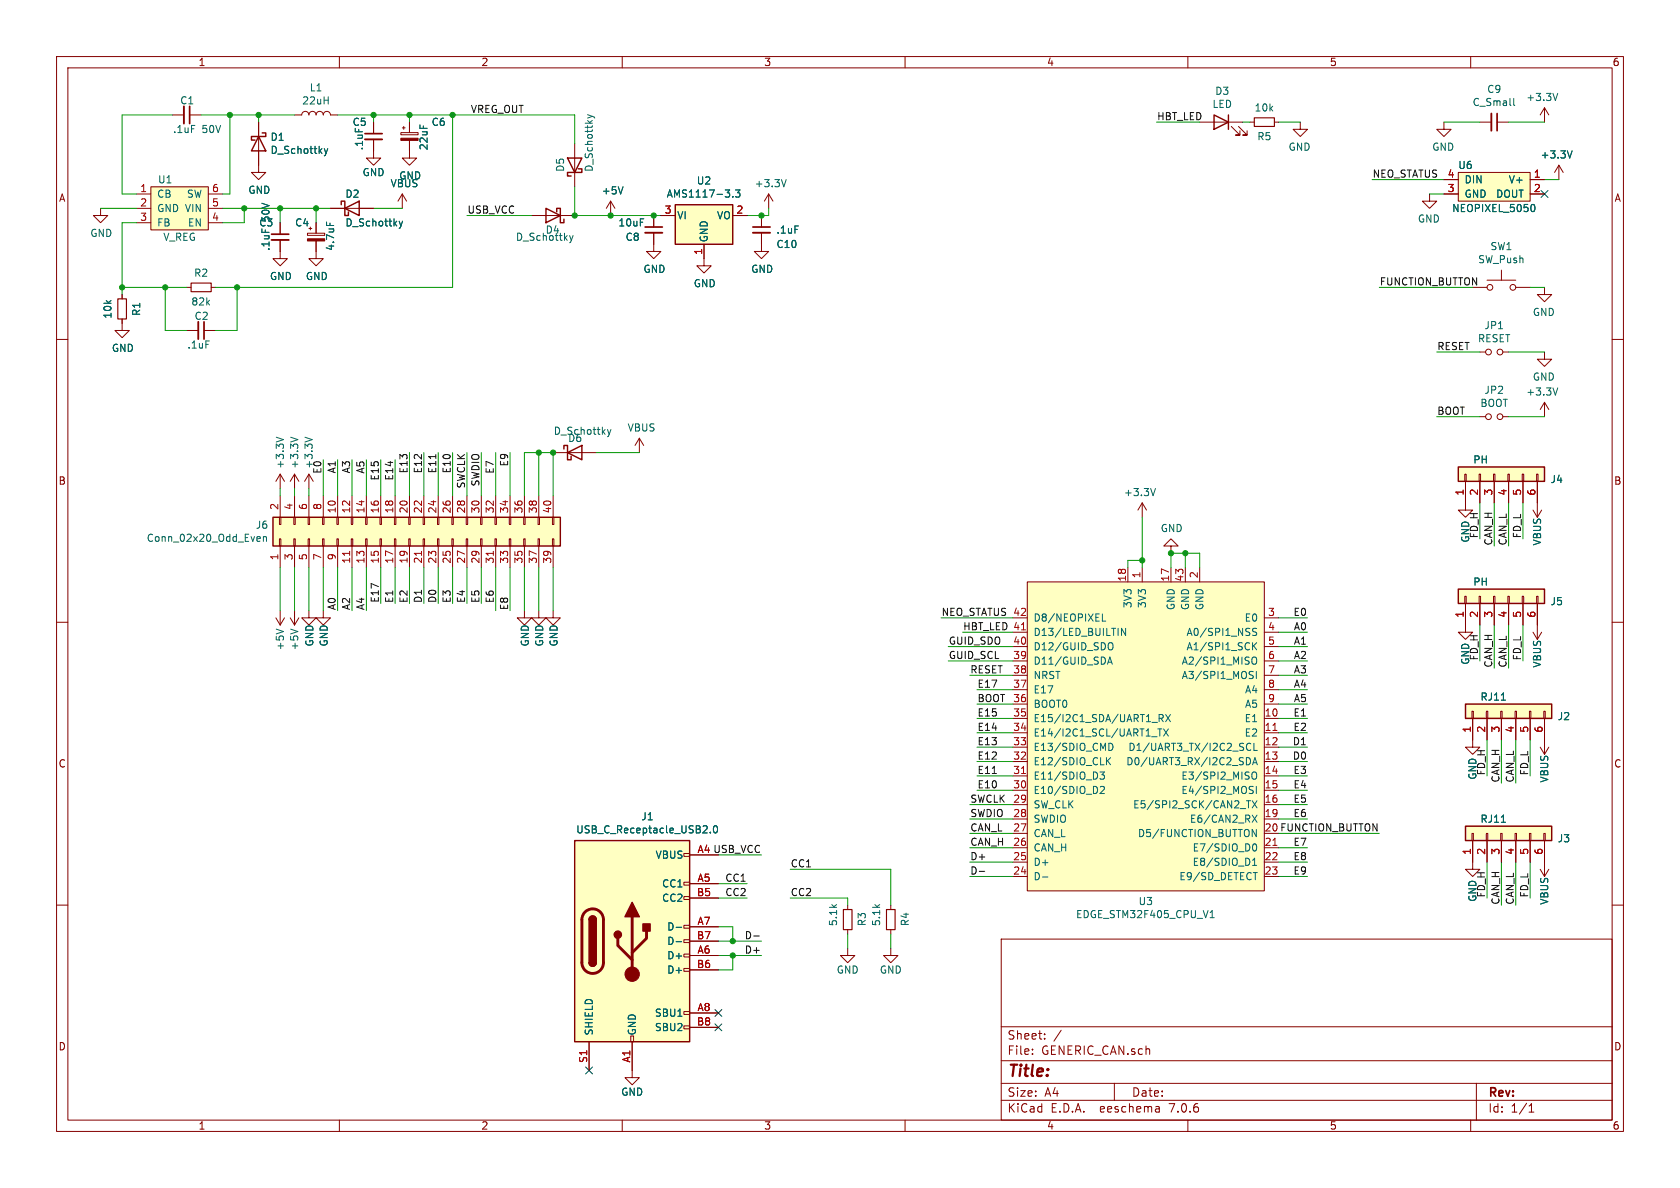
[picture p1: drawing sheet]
EESchema Schematic File Version 4
EELAYER 30 0
EELAYER END
$Descr A4 11693 8268
encoding utf-8
Sheet 1 1
Title ""
Date ""
Rev ""
Comp ""
Comment1 ""
Comment2 ""
Comment3 ""
Comment4 ""
$EndDescr
Wire Wire Line
	3150 2000 3150 800 
Wire Wire Line
	1600 1350 1600 800 
Wire Wire Line
	850  1350 850  800 
Wire Wire Line
	1550 1350 1600 1350
Wire Wire Line
	1650 2000 3150 2000
Wire Wire Line
	1650 2300 1650 2000
Wire Wire Line
	1500 2300 1650 2300
Connection ~ 1650 2000
Wire Wire Line
	1500 2000 1650 2000
Wire Wire Line
	2850 800  3150 800 
$Comp
L power:+3.3V #PWR0101
U 1 1
P 5350 1450
F 0 "#PWR0101" H 5350 1300 50  0001 C CNN
F 1 "+3.3V" H 5365 1623 50  0000 C CNN
F 2 "" H 5350 1450 50  0001 C CNN
F 3 "" H 5350 1450 50  0001 C CNN
	1    5350 1450
	1    0    0    -1  
$EndComp
Wire Wire Line
	2850 800  2850 850 
Connection ~ 2850 800 
Wire Wire Line
	2600 800  2850 800 
Wire Wire Line
	2600 800  2600 850 
Connection ~ 2600 800 
Wire Wire Line
	2350 800  2600 800 
Wire Wire Line
	1600 800  1800 800 
Wire Wire Line
	1800 800  2050 800 
Connection ~ 1800 800 
Wire Wire Line
	1800 850  1800 800 
Connection ~ 1600 800 
Wire Wire Line
	1400 800  1600 800 
Wire Wire Line
	850  800  1200 800 
Wire Wire Line
	950  1350 850  1350
Wire Wire Line
	700  1450 950  1450
$Comp
L power:GND #PWR0102
U 1 1
P 700 1450
F 0 "#PWR0102" H 700 1200 50  0001 C CNN
F 1 "GND" H 705 1277 50  0000 C CNN
F 2 "" H 700 1450 50  0001 C CNN
F 3 "" H 700 1450 50  0001 C CNN
	1    700  1450
	1    0    0    -1  
$EndComp
$Comp
L power:GND #PWR0103
U 1 1
P 1800 1150
F 0 "#PWR0103" H 1800 900 50  0001 C CNN
F 1 "GND" H 1805 977 50  0000 C CNN
F 2 "" H 1800 1150 50  0001 C CNN
F 3 "" H 1800 1150 50  0001 C CNN
	1    1800 1150
	1    0    0    -1  
$EndComp
$Comp
L power:GND #PWR0104
U 1 1
P 2850 1050
F 0 "#PWR0104" H 2850 800 50  0001 C CNN
F 1 "GND" H 2855 877 50  0000 C CNN
F 2 "" H 2850 1050 50  0001 C CNN
F 3 "" H 2850 1050 50  0001 C CNN
	1    2850 1050
	1    0    0    -1  
$EndComp
$Comp
L power:GND #PWR0105
U 1 1
P 2600 1050
F 0 "#PWR0105" H 2600 800 50  0001 C CNN
F 1 "GND" H 2600 900 50  0000 C CNN
F 2 "" H 2600 1050 50  0001 C CNN
F 3 "" H 2600 1050 50  0001 C CNN
	1    2600 1050
	1    0    0    -1  
$EndComp
Wire Wire Line
	1150 2000 850  2000
Wire Wire Line
	1150 2300 1150 2000
Wire Wire Line
	1300 2300 1150 2300
$Comp
L power:GND #PWR0106
U 1 1
P 850 2250
F 0 "#PWR0106" H 850 2000 50  0001 C CNN
F 1 "GND" H 855 2077 50  0000 C CNN
F 2 "" H 850 2250 50  0001 C CNN
F 3 "" H 850 2250 50  0001 C CNN
	1    850  2250
	1    0    0    -1  
$EndComp
Wire Wire Line
	850  2000 850  2050
Wire Wire Line
	850  1550 950  1550
Connection ~ 850  2000
Wire Wire Line
	850  2000 850  1550
Connection ~ 1150 2000
Wire Wire Line
	1300 2000 1150 2000
$Comp
L power:GND #PWR0107
U 1 1
P 2200 1750
F 0 "#PWR0107" H 2200 1500 50  0001 C CNN
F 1 "GND" H 2205 1577 50  0000 C CNN
F 2 "" H 2200 1750 50  0001 C CNN
F 3 "" H 2200 1750 50  0001 C CNN
	1    2200 1750
	1    0    0    -1  
$EndComp
$Comp
L power:GND #PWR0108
U 1 1
P 1950 1750
F 0 "#PWR0108" H 1950 1500 50  0001 C CNN
F 1 "GND" H 1955 1577 50  0000 C CNN
F 2 "" H 1950 1750 50  0001 C CNN
F 3 "" H 1950 1750 50  0001 C CNN
	1    1950 1750
	1    0    0    -1  
$EndComp
$Comp
L Device:C_Small C5
U 1 1
P 2600 950
F 0 "C5" H 2450 1050 50  0000 L CNN
F 1 ".1uF" V 2500 850 50  0000 L CNN
F 2 "Capacitor_SMD:C_0603_1608Metric" H 2600 950 50  0001 C CNN
F 3 "~" H 2600 950 50  0001 C CNN
	1    2600 950 
	1    0    0    -1  
$EndComp
Wire Wire Line
	1950 1450 1950 1550
Connection ~ 1950 1450
Wire Wire Line
	2200 1450 1950 1450
Wire Wire Line
	2200 1450 2200 1550
$Comp
L Evezor_Library:REGULATOR_VOLTAGE_HT7463A U1
U 1 1
P 1250 1450
F 0 "U1" H 1150 1650 50  0000 C CNN
F 1 "V_REG" H 1250 1250 50  0000 C CNN
F 2 "Package_TO_SOT_SMD:SOT-23-6" H 1200 1450 50  0001 C CNN
F 3 "" H 1200 1450 50  0001 C CNN
	1    1250 1450
	1    0    0    -1  
$EndComp
$Comp
L Device:CP_Small C6
U 1 1
P 2850 950
F 0 "C6" H 3000 1050 50  0000 L CNN
F 1 "22uF" V 2950 850 50  0000 L CNN
F 2 "Capacitor_SMD:C_0805_2012Metric" H 2850 950 50  0001 C CNN
F 3 "~" H 2850 950 50  0001 C CNN
	1    2850 950 
	1    0    0    -1  
$EndComp
$Comp
L Device:R_Small R1
U 1 1
P 850 2150
F 0 "R1" V 750 2150 50  0000 C CNN
F 1 "10k" V 950 2150 50  0000 C CNN
F 2 "Resistor_SMD:R_0603_1608Metric" H 850 2150 50  0001 C CNN
F 3 "~" H 850 2150 50  0001 C CNN
	1    850  2150
	-1   0    0    1   
$EndComp
$Comp
L Device:C_Small C2
U 1 1
P 1400 2300
F 0 "C2" V 1300 2250 50  0000 L CNN
F 1 ".1uF" V 1500 2200 50  0000 L CNN
F 2 "Capacitor_SMD:C_0603_1608Metric" H 1400 2300 50  0001 C CNN
F 3 "~" H 1400 2300 50  0001 C CNN
	1    1400 2300
	0    1    1    0   
$EndComp
$Comp
L Device:R_Small R2
U 1 1
P 1400 2000
F 0 "R2" V 1300 2000 50  0000 C CNN
F 1 "82k" V 1500 2000 50  0000 C CNN
F 2 "Resistor_SMD:R_0603_1608Metric" H 1400 2000 50  0001 C CNN
F 3 "~" H 1400 2000 50  0001 C CNN
	1    1400 2000
	0    1    1    0   
$EndComp
$Comp
L Device:C_Small C1
U 1 1
P 1300 800
F 0 "C1" V 1200 750 50  0000 L CNN
F 1 ".1uF 50V" V 1400 700 50  0000 L CNN
F 2 "Capacitor_SMD:C_0603_1608Metric" H 1300 800 50  0001 C CNN
F 3 "~" H 1300 800 50  0001 C CNN
	1    1300 800 
	0    1    1    0   
$EndComp
$Comp
L Device:CP_Small C4
U 1 1
P 2200 1650
F 0 "C4" H 2050 1750 50  0000 L CNN
F 1 "4.7uF" V 2300 1550 50  0000 L CNN
F 2 "Capacitor_SMD:C_0805_2012Metric" H 2200 1650 50  0001 C CNN
F 3 "~" H 2200 1650 50  0001 C CNN
	1    2200 1650
	1    0    0    -1  
$EndComp
$Comp
L Device:C_Small C3
U 1 1
P 1950 1650
F 0 "C3" H 1800 1750 50  0000 L CNN
F 1 ".1uF 50V" V 1850 1550 50  0000 L CNN
F 2 "Capacitor_SMD:C_0603_1608Metric" H 1950 1650 50  0001 C CNN
F 3 "~" H 1950 1650 50  0001 C CNN
	1    1950 1650
	1    0    0    -1  
$EndComp
$Comp
L Device:L L1
U 1 1
P 2200 800
F 0 "L1" V 2390 800 50  0000 C CNN
F 1 "22uH" V 2299 800 50  0000 C CNN
F 2 "EvezorLIB:INDUCTOR_7.5X6.6_GCDA0630-220MC" H 2200 800 50  0001 C CNN
F 3 "~" H 2200 800 50  0001 C CNN
	1    2200 800 
	0    -1   -1   0   
$EndComp
$Comp
L Device:D_Schottky D1
U 1 1
P 1800 1000
F 0 "D1" V 1754 1079 50  0000 L CNN
F 1 "D_Schottky" V 1845 1079 50  0000 L CNN
F 2 "Diode_SMD:D_SMA" H 1800 1000 50  0001 C CNN
F 3 "~" H 1800 1000 50  0001 C CNN
	1    1800 1000
	0    1    1    0   
$EndComp
Wire Wire Line
	2200 1450 2300 1450
Connection ~ 2200 1450
$Comp
L Regulator_Linear:AMS1117-3.3 U2
U 1 1
P 4900 1500
F 0 "U2" H 4900 1742 50  0000 C CNN
F 1 "AMS1117-3.3" H 4900 1651 50  0000 C CNN
F 2 "Package_TO_SOT_SMD:SOT-223-3_TabPin2" H 4900 1700 50  0001 C CNN
F 3 "http://www.advanced-monolithic.com/pdf/ds1117.pdf" H 5000 1250 50  0001 C CNN
	1    4900 1500
	1    0    0    -1  
$EndComp
Wire Wire Line
	5200 1500 5300 1500
Wire Wire Line
	5350 1500 5350 1450
$Comp
L power:GND #PWR0110
U 1 1
P 4900 1800
F 0 "#PWR0110" H 4900 1550 50  0001 C CNN
F 1 "GND" H 4905 1627 50  0000 C CNN
F 2 "" H 4900 1800 50  0001 C CNN
F 3 "" H 4900 1800 50  0001 C CNN
	1    4900 1800
	1    0    0    -1  
$EndComp
Wire Wire Line
	1550 1450 1700 1450
Wire Wire Line
	8150 3850 8150 3950
Wire Wire Line
	8250 3950 8250 3850
Connection ~ 8250 3850
Wire Wire Line
	8250 3850 8150 3850
Wire Wire Line
	8350 3950 8350 3850
Wire Wire Line
	8350 3850 8250 3850
$Comp
L power:GND #PWR0113
U 1 1
P 8150 3850
F 0 "#PWR0113" H 8150 3600 50  0001 C CNN
F 1 "GND" H 8155 3677 50  0000 C CNN
F 2 "" H 8150 3850 50  0001 C CNN
F 3 "" H 8150 3850 50  0001 C CNN
	1    8150 3850
	1    0    0    1   
$EndComp
Connection ~ 8150 3850
Wire Wire Line
	7950 3600 7950 3900
Wire Wire Line
	7850 3950 7850 3900
Wire Wire Line
	7850 3900 7950 3900
Connection ~ 7950 3900
Wire Wire Line
	7950 3900 7950 3950
$Comp
L power:+3.3V #PWR0114
U 1 1
P 7950 3600
F 0 "#PWR0114" H 7950 3450 50  0001 C CNN
F 1 "+3.3V" H 7965 3773 50  0000 C CNN
F 2 "" H 7950 3600 50  0001 C CNN
F 3 "" H 7950 3600 50  0001 C CNN
	1    7950 3600
	-1   0    0    -1  
$EndComp
Text Label 6750 5900 0    50   ~ 0
CAN_H
Text Label 6750 5800 0    50   ~ 0
CAN_L
Wire Wire Line
	7050 5900 6750 5900
Wire Wire Line
	7050 5800 6750 5800
$Comp
L Connector_Generic:Conn_01x06 J2
U 1 1
P 10450 4950
F 0 "J2" V 10414 4562 50  0000 R CNN
F 1 "RJ11" V 10550 5100 50  0000 R CNN
F 2 "EvezorLIB:RJ11_C189747_Horizontal" H 10450 4950 50  0001 C CNN
F 3 "~" H 10450 4950 50  0001 C CNN
	1    10450 4950
	0    -1   -1   0   
$EndComp
Text Label 10450 5450 1    50   ~ 0
CAN_H
Text Label 10550 5450 1    50   ~ 0
CAN_L
Wire Wire Line
	10450 5150 10450 5450
Wire Wire Line
	10550 5150 10550 5450
$Comp
L power:GND #PWR0117
U 1 1
P 10250 5150
F 0 "#PWR0117" H 10250 4900 50  0001 C CNN
F 1 "GND" V 10250 4950 50  0000 C CNN
F 2 "" H 10250 5150 50  0001 C CNN
F 3 "" H 10250 5150 50  0001 C CNN
	1    10250 5150
	1    0    0    -1  
$EndComp
$Comp
L Connector_Generic:Conn_01x06 J3
U 1 1
P 10450 5800
F 0 "J3" V 10414 5412 50  0000 R CNN
F 1 "RJ11" V 10550 5950 50  0000 R CNN
F 2 "EvezorLIB:RJ11_C189747_Horizontal" H 10450 5800 50  0001 C CNN
F 3 "~" H 10450 5800 50  0001 C CNN
	1    10450 5800
	0    -1   -1   0   
$EndComp
Text Label 10450 6300 1    50   ~ 0
CAN_H
Text Label 10550 6300 1    50   ~ 0
CAN_L
Wire Wire Line
	10450 6000 10450 6300
Wire Wire Line
	10550 6000 10550 6300
$Comp
L power:GND #PWR0119
U 1 1
P 10250 6000
F 0 "#PWR0119" H 10250 5750 50  0001 C CNN
F 1 "GND" V 10250 5800 50  0000 C CNN
F 2 "" H 10250 6000 50  0001 C CNN
F 3 "" H 10250 6000 50  0001 C CNN
	1    10250 6000
	1    0    0    -1  
$EndComp
$Comp
L Connector_Generic:Conn_01x06 J4
U 1 1
P 10400 3300
F 0 "J4" V 10364 2912 50  0000 R CNN
F 1 "PH" V 10500 3450 50  0000 R CNN
F 2 "Connector_JST:JST_PH_B6B-PH-K_1x06_P2.00mm_Vertical" H 10400 3300 50  0001 C CNN
F 3 "~" H 10400 3300 50  0001 C CNN
	1    10400 3300
	0    -1   -1   0   
$EndComp
Text Label 10400 3800 1    50   ~ 0
CAN_H
Text Label 10500 3800 1    50   ~ 0
CAN_L
Wire Wire Line
	10400 3500 10400 3800
Wire Wire Line
	10500 3500 10500 3800
$Comp
L power:GND #PWR0121
U 1 1
P 10200 3500
F 0 "#PWR0121" H 10200 3250 50  0001 C CNN
F 1 "GND" V 10200 3300 50  0000 C CNN
F 2 "" H 10200 3500 50  0001 C CNN
F 3 "" H 10200 3500 50  0001 C CNN
	1    10200 3500
	1    0    0    -1  
$EndComp
$Comp
L Connector_Generic:Conn_01x06 J5
U 1 1
P 10400 4150
F 0 "J5" V 10364 3762 50  0000 R CNN
F 1 "PH" V 10500 4300 50  0000 R CNN
F 2 "Connector_JST:JST_PH_B6B-PH-K_1x06_P2.00mm_Vertical" H 10400 4150 50  0001 C CNN
F 3 "~" H 10400 4150 50  0001 C CNN
	1    10400 4150
	0    -1   -1   0   
$EndComp
Text Label 10400 4650 1    50   ~ 0
CAN_H
Text Label 10500 4650 1    50   ~ 0
CAN_L
Wire Wire Line
	10400 4350 10400 4650
Wire Wire Line
	10500 4350 10500 4650
$Comp
L power:GND #PWR0123
U 1 1
P 10200 4350
F 0 "#PWR0123" H 10200 4100 50  0001 C CNN
F 1 "GND" V 10200 4150 50  0000 C CNN
F 2 "" H 10200 4350 50  0001 C CNN
F 3 "" H 10200 4350 50  0001 C CNN
	1    10200 4350
	1    0    0    -1  
$EndComp
Text Label 10350 5400 1    50   ~ 0
FD_H
Text Label 10650 5400 1    50   ~ 0
FD_L
Wire Wire Line
	10350 5150 10350 5400
Wire Wire Line
	10650 5150 10650 5400
Text Label 10300 3750 1    50   ~ 0
FD_H
Text Label 10600 3750 1    50   ~ 0
FD_L
Wire Wire Line
	10300 3500 10300 3750
Wire Wire Line
	10600 3500 10600 3750
Text Label 10300 4600 1    50   ~ 0
FD_H
Text Label 10600 4600 1    50   ~ 0
FD_L
Wire Wire Line
	10300 4350 10300 4600
Wire Wire Line
	10600 4350 10600 4600
Text Label 10350 6250 1    50   ~ 0
FD_H
Text Label 10650 6250 1    50   ~ 0
FD_L
Wire Wire Line
	10350 6000 10350 6250
Wire Wire Line
	10650 6000 10650 6250
$Comp
L Device:LED D3
U 1 1
P 8500 850
F 0 "D3" H 8493 1066 50  0000 C CNN
F 1 "LED" H 8493 975 50  0000 C CNN
F 2 "LED_SMD:LED_0603_1608Metric" H 8500 850 50  0001 C CNN
F 3 "~" H 8500 850 50  0001 C CNN
	1    8500 850 
	-1   0    0    -1  
$EndComp
$Comp
L Device:R_Small R5
U 1 1
P 8800 850
F 0 "R5" V 8700 850 50  0000 C CNN
F 1 "10k" V 8900 850 50  0000 C CNN
F 2 "Resistor_SMD:R_0603_1608Metric" H 8800 850 50  0001 C CNN
F 3 "~" H 8800 850 50  0001 C CNN
	1    8800 850 
	0    1    -1   0   
$EndComp
$Comp
L power:GND #PWR0133
U 1 1
P 9050 850
F 0 "#PWR0133" H 9050 600 50  0001 C CNN
F 1 "GND" H 9055 677 50  0000 C CNN
F 2 "" H 9050 850 50  0001 C CNN
F 3 "" H 9050 850 50  0001 C CNN
	1    9050 850 
	-1   0    0    -1  
$EndComp
Wire Wire Line
	8650 850  8700 850 
Wire Wire Line
	8900 850  9050 850 
Wire Wire Line
	1550 1550 1700 1550
Wire Wire Line
	1700 1550 1700 1450
Connection ~ 1700 1450
Wire Wire Line
	1700 1450 1950 1450
$Comp
L power:GND #PWR0129
U 1 1
P 10750 2000
F 0 "#PWR0129" H 10750 1750 50  0001 C CNN
F 1 "GND" H 10755 1827 50  0000 C CNN
F 2 "" H 10750 2000 50  0001 C CNN
F 3 "" H 10750 2000 50  0001 C CNN
	1    10750 2000
	-1   0    0    -1  
$EndComp
$Comp
L Switch:SW_Push SW1
U 1 1
P 10450 2000
F 0 "SW1" H 10450 2285 50  0000 C CNN
F 1 "SW_Push" H 10450 2194 50  0000 C CNN
F 2 "EvezorLIB:SWITCH_2x3_SMD_TACTILE_GREEN" H 10450 2200 50  0001 C CNN
F 3 "~" H 10450 2200 50  0001 C CNN
	1    10450 2000
	1    0    0    -1  
$EndComp
Wire Wire Line
	10650 2000 10750 2000
Text Label 10000 2450 0    50   ~ 0
RESET
$Comp
L Evezor_Library:NEOPIXEL_5050 U6
U 1 1
P 10400 1300
F 0 "U6" H 10600 1450 50  0000 C CNN
F 1 "NEOPIXEL_5050" H 10400 1150 50  0000 C CNN
F 2 "EvezorLIB:NEOPIXEL_5050" H 10400 1050 50  0001 C CNN
F 3 "" H 10300 1300 50  0001 C CNN
	1    10400 1300
	-1   0    0    -1  
$EndComp
$Comp
L power:+3.3V #PWR0130
U 1 1
P 10850 1250
F 0 "#PWR0130" H 10850 1100 50  0001 C CNN
F 1 "+3.3V" H 10865 1423 50  0000 C CNN
F 2 "" H 10850 1250 50  0001 C CNN
F 3 "" H 10850 1250 50  0001 C CNN
	1    10850 1250
	-1   0    0    -1  
$EndComp
$Comp
L power:GND #PWR0131
U 1 1
P 9950 1350
F 0 "#PWR0131" H 9950 1100 50  0001 C CNN
F 1 "GND" H 9955 1177 50  0000 C CNN
F 2 "" H 9950 1350 50  0001 C CNN
F 3 "" H 9950 1350 50  0001 C CNN
	1    9950 1350
	-1   0    0    -1  
$EndComp
Wire Wire Line
	10050 1350 9950 1350
Wire Wire Line
	10850 1250 10750 1250
Text Label 9550 1250 0    50   ~ 0
NEO_STATUS
Wire Wire Line
	10050 1250 9550 1250
Text Label 6550 4300 0    50   ~ 0
NEO_STATUS
NoConn ~ 10750 1350
$Comp
L Device:C_Small C9
U 1 1
P 10400 850
F 0 "C9" V 10171 850 50  0000 C CNN
F 1 "C_Small" V 10262 850 50  0000 C CNN
F 2 "Capacitor_SMD:C_0603_1608Metric" H 10400 850 50  0001 C CNN
F 3 "~" H 10400 850 50  0001 C CNN
	1    10400 850 
	0    1    1    0   
$EndComp
$Comp
L power:+3.3V #PWR0132
U 1 1
P 10750 850
F 0 "#PWR0132" H 10750 700 50  0001 C CNN
F 1 "+3.3V" H 10765 1023 50  0000 C CNN
F 2 "" H 10750 850 50  0001 C CNN
F 3 "" H 10750 850 50  0001 C CNN
	1    10750 850 
	-1   0    0    -1  
$EndComp
$Comp
L power:GND #PWR0134
U 1 1
P 10050 850
F 0 "#PWR0134" H 10050 600 50  0001 C CNN
F 1 "GND" H 10055 677 50  0000 C CNN
F 2 "" H 10050 850 50  0001 C CNN
F 3 "" H 10050 850 50  0001 C CNN
	1    10050 850 
	-1   0    0    -1  
$EndComp
Wire Wire Line
	10500 850  10750 850 
Wire Wire Line
	10300 850  10050 850 
$Comp
L Device:D_Schottky D2
U 1 1
P 2450 1450
F 0 "D2" H 2400 1550 50  0000 L CNN
F 1 "D_Schottky" H 2400 1350 50  0000 L CNN
F 2 "Diode_SMD:D_SMA" H 2450 1450 50  0001 C CNN
F 3 "~" H 2450 1450 50  0001 C CNN
	1    2450 1450
	1    0    0    -1  
$EndComp
$Comp
L Connector:USB_C_Receptacle_USB2.0 J1
U 1 1
P 4400 6550
F 0 "J1" H 4507 7417 50  0000 C CNN
F 1 "USB_C_Receptacle_USB2.0" H 4507 7326 50  0000 C CNN
F 2 "EvezorLIB:USB_C_Receptacle_HRO_TYPE-C-31-M-12" H 4550 6550 50  0001 C CNN
F 3 "https://www.usb.org/sites/default/files/documents/usb_type-c.zip" H 4550 6550 50  0001 C CNN
	1    4400 6550
	1    0    0    -1  
$EndComp
Text Label 6750 6100 0    50   ~ 0
D-
Wire Wire Line
	6750 6000 7050 6000
Wire Wire Line
	6750 6100 7050 6100
Text Label 5300 6550 2    50   ~ 0
D-
Text Label 6750 6000 0    50   ~ 0
D+
Text Label 5300 6650 2    50   ~ 0
D+
Wire Wire Line
	5000 6650 5100 6650
Wire Wire Line
	5000 6550 5100 6550
Wire Wire Line
	5000 6450 5100 6450
Wire Wire Line
	5100 6450 5100 6550
Connection ~ 5100 6550
Wire Wire Line
	5100 6550 5300 6550
Wire Wire Line
	5100 6650 5100 6750
Wire Wire Line
	5100 6750 5000 6750
Connection ~ 5100 6650
Wire Wire Line
	5100 6650 5300 6650
NoConn ~ 5000 7150
NoConn ~ 5000 7050
$Comp
L Device:R_Small R3
U 1 1
P 5900 6400
F 0 "R3" V 6000 6350 50  0000 L CNN
F 1 "5.1k" V 5800 6350 50  0000 L CNN
F 2 "Resistor_SMD:R_0603_1608Metric" H 5900 6400 50  0001 C CNN
F 3 "~" H 5900 6400 50  0001 C CNN
	1    5900 6400
	1    0    0    -1  
$EndComp
Text Label 5200 6150 2    50   ~ 0
CC1
Text Label 5200 6250 2    50   ~ 0
CC2
Wire Wire Line
	5000 6250 5200 6250
Wire Wire Line
	5200 6150 5000 6150
Text Label 5500 6050 0    50   ~ 0
CC1
Text Label 5500 6250 0    50   ~ 0
CC2
$Comp
L Device:R_Small R4
U 1 1
P 6200 6400
F 0 "R4" V 6300 6350 50  0000 L CNN
F 1 "5.1k" V 6100 6350 50  0000 L CNN
F 2 "Resistor_SMD:R_0603_1608Metric" H 6200 6400 50  0001 C CNN
F 3 "~" H 6200 6400 50  0001 C CNN
	1    6200 6400
	1    0    0    -1  
$EndComp
Wire Wire Line
	5500 6250 5900 6250
Wire Wire Line
	5900 6250 5900 6300
Wire Wire Line
	5500 6050 6200 6050
Wire Wire Line
	6200 6050 6200 6300
$Comp
L power:GND #PWR0112
U 1 1
P 4400 7450
F 0 "#PWR0112" H 4400 7200 50  0001 C CNN
F 1 "GND" H 4400 7300 50  0000 C CNN
F 2 "" H 4400 7450 50  0001 C CNN
F 3 "" H 4400 7450 50  0001 C CNN
	1    4400 7450
	1    0    0    -1  
$EndComp
$Comp
L power:GND #PWR0115
U 1 1
P 5900 6600
F 0 "#PWR0115" H 5900 6350 50  0001 C CNN
F 1 "GND" H 5900 6450 50  0000 C CNN
F 2 "" H 5900 6600 50  0001 C CNN
F 3 "" H 5900 6600 50  0001 C CNN
	1    5900 6600
	1    0    0    -1  
$EndComp
$Comp
L power:GND #PWR0116
U 1 1
P 6200 6600
F 0 "#PWR0116" H 6200 6350 50  0001 C CNN
F 1 "GND" H 6200 6450 50  0000 C CNN
F 2 "" H 6200 6600 50  0001 C CNN
F 3 "" H 6200 6600 50  0001 C CNN
	1    6200 6600
	1    0    0    -1  
$EndComp
Wire Wire Line
	5900 6500 5900 6600
Wire Wire Line
	6200 6500 6200 6600
Text Label 5300 5950 2    50   ~ 0
USB_VCC
Wire Wire Line
	5000 5950 5300 5950
Text Label 3250 1500 0    50   ~ 0
USB_VCC
Wire Wire Line
	3250 1500 3700 1500
Wire Wire Line
	3150 800  4000 800 
Wire Wire Line
	4000 800  4000 1000
Connection ~ 3150 800 
Text Label 3650 800  2    50   ~ 0
VREG_OUT
Text Label 6600 4500 0    50   ~ 0
GUID_SDO
Text Label 6600 4600 0    50   ~ 0
GUID_SCL
Wire Wire Line
	6600 4500 7050 4500
Wire Wire Line
	6600 4600 7050 4600
Text Label 6700 4400 0    50   ~ 0
HBT_LED
Text Label 8050 850  0    50   ~ 0
HBT_LED
Wire Wire Line
	7050 4300 6550 4300
$Comp
L Device:D_Schottky D5
U 1 1
P 4000 1150
F 0 "D5" H 3950 1250 50  0000 L CNN
F 1 "D_Schottky" H 3950 1050 50  0000 L CNN
F 2 "Diode_SMD:D_SMA" H 4000 1150 50  0001 C CNN
F 3 "~" H 4000 1150 50  0001 C CNN
	1    4000 1150
	0    -1   -1   0   
$EndComp
$Comp
L Device:D_Schottky D4
U 1 1
P 3850 1500
F 0 "D4" H 3800 1600 50  0000 L CNN
F 1 "D_Schottky" H 3700 1650 50  0000 L CNN
F 2 "Diode_SMD:D_SMA" H 3850 1500 50  0001 C CNN
F 3 "~" H 3850 1500 50  0001 C CNN
	1    3850 1500
	-1   0    0    1   
$EndComp
Wire Wire Line
	4000 1300 4000 1500
$Comp
L Device:Jumper_NO_Small JP1
U 1 1
P 10400 2450
F 0 "JP1" H 10400 2635 50  0000 C CNN
F 1 "RESET" H 10400 2544 50  0000 C CNN
F 2 "Evezor_BUTTONS:SHORT_PAD" H 10400 2450 50  0001 C CNN
F 3 "~" H 10400 2450 50  0001 C CNN
	1    10400 2450
	1    0    0    -1  
$EndComp
$Comp
L power:GND #PWR0128
U 1 1
P 10750 2450
F 0 "#PWR0128" H 10750 2200 50  0001 C CNN
F 1 "GND" H 10755 2277 50  0000 C CNN
F 2 "" H 10750 2450 50  0001 C CNN
F 3 "" H 10750 2450 50  0001 C CNN
	1    10750 2450
	-1   0    0    -1  
$EndComp
Wire Wire Line
	10000 2450 10300 2450
Wire Wire Line
	10500 2450 10750 2450
Text Label 6750 4700 0    50   ~ 0
RESET
Wire Wire Line
	6750 4700 7050 4700
Text Label 10000 2900 0    50   ~ 0
BOOT
$Comp
L Device:Jumper_NO_Small JP2
U 1 1
P 10400 2900
F 0 "JP2" H 10400 3085 50  0000 C CNN
F 1 "BOOT" H 10400 2994 50  0000 C CNN
F 2 "Evezor_BUTTONS:SHORT_PAD" H 10400 2900 50  0001 C CNN
F 3 "~" H 10400 2900 50  0001 C CNN
	1    10400 2900
	1    0    0    -1  
$EndComp
Wire Wire Line
	10000 2900 10300 2900
Wire Wire Line
	10500 2900 10750 2900
Text Label 6800 4900 0    50   ~ 0
BOOT
Wire Wire Line
	6800 4900 7050 4900
Text Label 9600 2000 0    50   ~ 0
FUNCTION_BUTTON
$Comp
L Evezor_Library:EDGE_STM32F405_CPU_V1 U3
U 1 1
P 8050 4600
F 0 "U3" H 8125 2927 50  0000 C CNN
F 1 "EDGE_STM32F405_CPU_V1" H 8125 2836 50  0000 C CNN
F 2 "EvezorLIB:EDGE_STAMP" H 7600 2950 50  0001 C CNN
F 3 "" H 8050 4600 50  0001 C CNN
	1    8050 4600
	-1   0    0    -1  
$EndComp
Wire Wire Line
	8900 5800 9600 5800
Wire Wire Line
	9600 2000 10250 2000
Text Label 9600 5800 2    50   ~ 0
FUNCTION_BUTTON
$Comp
L power:+3.3V #PWR0135
U 1 1
P 10750 2900
F 0 "#PWR0135" H 10750 2750 50  0001 C CNN
F 1 "+3.3V" H 10765 3073 50  0000 C CNN
F 2 "" H 10750 2900 50  0001 C CNN
F 3 "" H 10750 2900 50  0001 C CNN
	1    10750 2900
	-1   0    0    -1  
$EndComp
$Comp
L Device:C_Small C10
U 1 1
P 5300 1600
F 0 "C10" H 5400 1500 50  0000 L CNN
F 1 ".1uF" H 5400 1600 50  0000 L CNN
F 2 "Capacitor_SMD:C_0603_1608Metric" H 5300 1600 50  0001 C CNN
F 3 "~" H 5300 1600 50  0001 C CNN
	1    5300 1600
	1    0    0    -1  
$EndComp
Connection ~ 5300 1500
Wire Wire Line
	5300 1500 5350 1500
$Comp
L Device:C_Small C8
U 1 1
P 4550 1600
F 0 "C8" H 4350 1550 50  0000 L CNN
F 1 "10uF" H 4300 1650 50  0000 L CNN
F 2 "Capacitor_SMD:C_0805_2012Metric" H 4550 1600 50  0001 C CNN
F 3 "~" H 4550 1600 50  0001 C CNN
	1    4550 1600
	1    0    0    -1  
$EndComp
Connection ~ 4550 1500
Wire Wire Line
	4550 1500 4600 1500
$Comp
L power:GND #PWR0136
U 1 1
P 4550 1700
F 0 "#PWR0136" H 4550 1450 50  0001 C CNN
F 1 "GND" H 4555 1527 50  0000 C CNN
F 2 "" H 4550 1700 50  0001 C CNN
F 3 "" H 4550 1700 50  0001 C CNN
	1    4550 1700
	1    0    0    -1  
$EndComp
$Comp
L power:GND #PWR0137
U 1 1
P 5300 1700
F 0 "#PWR0137" H 5300 1450 50  0001 C CNN
F 1 "GND" H 5305 1527 50  0000 C CNN
F 2 "" H 5300 1700 50  0001 C CNN
F 3 "" H 5300 1700 50  0001 C CNN
	1    5300 1700
	1    0    0    -1  
$EndComp
Wire Wire Line
	4000 1500 4250 1500
Connection ~ 4000 1500
Wire Wire Line
	8050 850  8350 850 
NoConn ~ 4100 7450
Wire Wire Line
	6700 4400 7050 4400
$Comp
L power:+3.3V #PWR0109
U 1 1
P 1950 3400
F 0 "#PWR0109" H 1950 3250 50  0001 C CNN
F 1 "+3.3V" V 1950 3650 50  0000 C CNN
F 2 "" H 1950 3400 50  0001 C CNN
F 3 "" H 1950 3400 50  0001 C CNN
	1    1950 3400
	-1   0    0    -1  
$EndComp
$Comp
L power:GND #PWR0138
U 1 1
P 3650 4250
F 0 "#PWR0138" H 3650 4000 50  0001 C CNN
F 1 "GND" V 3655 4077 50  0000 C CNN
F 2 "" H 3650 4250 50  0001 C CNN
F 3 "" H 3650 4250 50  0001 C CNN
	1    3650 4250
	1    0    0    -1  
$EndComp
Text Label 2650 4050 3    50   ~ 0
E17
Text Label 2650 3200 3    50   ~ 0
E15
Text Label 2750 3200 3    50   ~ 0
E14
Text Label 2850 3150 3    50   ~ 0
E13
Text Label 2950 3150 3    50   ~ 0
E12
Text Label 3050 3150 3    50   ~ 0
E11
Text Label 3150 3150 3    50   ~ 0
E10
Text Label 3250 3150 3    50   ~ 0
SWCLK
Text Label 3350 3150 3    50   ~ 0
SWDIO
Text Label 9100 4300 2    50   ~ 0
E0
Text Label 9100 4400 2    50   ~ 0
A0
Text Label 9100 4500 2    50   ~ 0
A1
Text Label 9100 4600 2    50   ~ 0
A2
Text Label 9100 4700 2    50   ~ 0
A3
Text Label 9100 4800 2    50   ~ 0
A4
Text Label 9100 4900 2    50   ~ 0
A5
Text Label 9100 5000 2    50   ~ 0
E1
Text Label 9100 5100 2    50   ~ 0
E2
Text Label 9100 5200 2    50   ~ 0
D1
Text Label 9100 5300 2    50   ~ 0
D0
Text Label 9100 5400 2    50   ~ 0
E3
Text Label 9100 5500 2    50   ~ 0
E4
Text Label 9100 5600 2    50   ~ 0
E5
Text Label 9100 5700 2    50   ~ 0
E6
Text Label 9100 5900 2    50   ~ 0
E7
Text Label 9100 6000 2    50   ~ 0
E8
Text Label 2250 3200 3    50   ~ 0
E0
Text Label 2350 4250 1    50   ~ 0
A0
Text Label 2350 3200 3    50   ~ 0
A1
Text Label 2450 4250 1    50   ~ 0
A2
Text Label 2450 3200 3    50   ~ 0
A3
Text Label 2550 4250 1    50   ~ 0
A4
Text Label 2550 3300 1    50   ~ 0
A5
Text Label 2750 4200 1    50   ~ 0
E1
Text Label 2850 4200 1    50   ~ 0
E2
Text Label 2950 4200 1    50   ~ 0
D1
Text Label 3050 4200 1    50   ~ 0
D0
Text Label 3150 4200 1    50   ~ 0
E3
Text Label 3250 4200 1    50   ~ 0
E4
Text Label 3350 4200 1    50   ~ 0
E5
Text Label 3450 4100 3    50   ~ 0
E6
Text Label 3450 3200 3    50   ~ 0
E7
Text Label 3550 4250 1    50   ~ 0
E8
Text Label 3550 3250 1    50   ~ 0
E9
$Comp
L power:GND #PWR0139
U 1 1
P 3750 4250
F 0 "#PWR0139" H 3750 4000 50  0001 C CNN
F 1 "GND" V 3755 4077 50  0000 C CNN
F 2 "" H 3750 4250 50  0001 C CNN
F 3 "" H 3750 4250 50  0001 C CNN
	1    3750 4250
	1    0    0    -1  
$EndComp
$Comp
L power:GND #PWR0140
U 1 1
P 3850 4250
F 0 "#PWR0140" H 3850 4000 50  0001 C CNN
F 1 "GND" V 3855 4077 50  0000 C CNN
F 2 "" H 3850 4250 50  0001 C CNN
F 3 "" H 3850 4250 50  0001 C CNN
	1    3850 4250
	1    0    0    -1  
$EndComp
$Comp
L power:+3.3V #PWR0141
U 1 1
P 2050 3400
F 0 "#PWR0141" H 2050 3250 50  0001 C CNN
F 1 "+3.3V" V 2050 3650 50  0000 C CNN
F 2 "" H 2050 3400 50  0001 C CNN
F 3 "" H 2050 3400 50  0001 C CNN
	1    2050 3400
	-1   0    0    -1  
$EndComp
$Comp
L power:+3.3V #PWR0142
U 1 1
P 2150 3400
F 0 "#PWR0142" H 2150 3250 50  0001 C CNN
F 1 "+3.3V" V 2150 3650 50  0000 C CNN
F 2 "" H 2150 3400 50  0001 C CNN
F 3 "" H 2150 3400 50  0001 C CNN
	1    2150 3400
	-1   0    0    -1  
$EndComp
$Comp
L power:GND #PWR0143
U 1 1
P 2150 4250
F 0 "#PWR0143" H 2150 4000 50  0001 C CNN
F 1 "GND" V 2155 4077 50  0000 C CNN
F 2 "" H 2150 4250 50  0001 C CNN
F 3 "" H 2150 4250 50  0001 C CNN
	1    2150 4250
	1    0    0    -1  
$EndComp
$Comp
L power:GND #PWR0144
U 1 1
P 2250 4250
F 0 "#PWR0144" H 2250 4000 50  0001 C CNN
F 1 "GND" V 2255 4077 50  0000 C CNN
F 2 "" H 2250 4250 50  0001 C CNN
F 3 "" H 2250 4250 50  0001 C CNN
	1    2250 4250
	1    0    0    -1  
$EndComp
$Comp
L power:+5V #PWR0146
U 1 1
P 4250 1500
F 0 "#PWR0146" H 4250 1350 50  0001 C CNN
F 1 "+5V" H 4265 1673 50  0000 C CNN
F 2 "" H 4250 1500 50  0001 C CNN
F 3 "" H 4250 1500 50  0001 C CNN
	1    4250 1500
	1    0    0    -1  
$EndComp
Connection ~ 4250 1500
Wire Wire Line
	4250 1500 4550 1500
$Comp
L power:+5V #PWR0148
U 1 1
P 2050 4250
F 0 "#PWR0148" H 2050 4100 50  0001 C CNN
F 1 "+5V" V 2050 4450 50  0000 C CNN
F 2 "" H 2050 4250 50  0001 C CNN
F 3 "" H 2050 4250 50  0001 C CNN
	1    2050 4250
	-1   0    0    1   
$EndComp
$Comp
L power:+5V #PWR0149
U 1 1
P 1950 4250
F 0 "#PWR0149" H 1950 4100 50  0001 C CNN
F 1 "+5V" V 1950 4450 50  0000 C CNN
F 2 "" H 1950 4250 50  0001 C CNN
F 3 "" H 1950 4250 50  0001 C CNN
	1    1950 4250
	-1   0    0    1   
$EndComp
Wire Wire Line
	1950 3450 1950 3400
Wire Wire Line
	2050 3400 2050 3450
Wire Wire Line
	2150 3450 2150 3400
Wire Wire Line
	2250 3200 2250 3450
Wire Wire Line
	2350 3200 2350 3450
Wire Wire Line
	2450 3200 2450 3450
Wire Wire Line
	2550 3200 2550 3450
Wire Wire Line
	2650 3200 2650 3450
Wire Wire Line
	2750 3450 2750 3200
Wire Wire Line
	2650 4200 2650 3950
Wire Wire Line
	2750 3950 2750 4200
Wire Wire Line
	2850 4200 2850 3950
Wire Wire Line
	2950 3950 2950 4200
Wire Wire Line
	3050 4200 3050 3950
Wire Wire Line
	3150 3950 3150 4200
Wire Wire Line
	3250 4200 3250 3950
Wire Wire Line
	3350 3950 3350 4200
Wire Wire Line
	2250 3950 2250 4250
Wire Wire Line
	2150 4250 2150 3950
Wire Wire Line
	2050 3950 2050 4250
Wire Wire Line
	1950 4250 1950 3950
Wire Wire Line
	3550 4250 3550 3950
Wire Wire Line
	3350 3450 3350 3150
Wire Wire Line
	3250 3150 3250 3450
Wire Wire Line
	3150 3150 3150 3450
Wire Wire Line
	3050 3450 3050 3150
Wire Wire Line
	2950 3150 2950 3450
Wire Wire Line
	2850 3450 2850 3150
Wire Wire Line
	2550 4250 2550 3950
Wire Wire Line
	2450 3950 2450 4250
Wire Wire Line
	2350 4250 2350 3950
Wire Wire Line
	3850 4250 3850 3950
Wire Wire Line
	3750 3950 3750 4250
Wire Wire Line
	3650 4250 3650 3950
$Comp
L Connector_Generic:Conn_02x20_Odd_Even J6
U 1 1
P 2850 3750
F 0 "J6" V 2946 4729 50  0000 L CNN
F 1 "Conn_02x20_Odd_Even" V 2855 4729 50  0000 L CNN
F 2 "Connector_IDC:IDC-Header_2x20_P2.54mm_Vertical" H 2850 3750 50  0001 C CNN
F 3 "~" H 2850 3750 50  0001 C CNN
	1    2850 3750
	0    -1   -1   0   
$EndComp
Text Label 6800 4800 0    50   ~ 0
E17
Text Label 6800 5000 0    50   ~ 0
E15
Text Label 6800 5100 0    50   ~ 0
E14
Text Label 6800 5200 0    50   ~ 0
E13
Text Label 6800 5300 0    50   ~ 0
E12
Text Label 6800 5400 0    50   ~ 0
E11
Text Label 6800 5500 0    50   ~ 0
E10
Text Label 6750 5600 0    50   ~ 0
SWCLK
Text Label 6750 5700 0    50   ~ 0
SWDIO
Text Label 9100 6100 2    50   ~ 0
E9
Wire Wire Line
	8900 6100 9100 6100
Wire Wire Line
	9100 6000 8900 6000
Wire Wire Line
	8900 5900 9100 5900
Wire Wire Line
	9100 5700 8900 5700
Wire Wire Line
	8900 5600 9100 5600
Wire Wire Line
	9100 5500 8900 5500
Wire Wire Line
	8900 5400 9100 5400
Wire Wire Line
	9100 5300 8900 5300
Wire Wire Line
	8900 5200 9100 5200
Wire Wire Line
	9100 5100 8900 5100
Wire Wire Line
	8900 5000 9100 5000
Wire Wire Line
	9100 4900 8900 4900
Wire Wire Line
	8900 4800 9100 4800
Wire Wire Line
	9100 4700 8900 4700
Wire Wire Line
	8900 4600 9100 4600
Wire Wire Line
	9100 4500 8900 4500
Wire Wire Line
	8900 4400 9100 4400
Wire Wire Line
	9100 4300 8900 4300
Wire Wire Line
	6750 5700 7050 5700
Wire Wire Line
	7050 5600 6750 5600
Wire Wire Line
	6800 5500 7050 5500
Wire Wire Line
	7050 5400 6800 5400
Wire Wire Line
	6800 5300 7050 5300
Wire Wire Line
	7050 5200 6800 5200
Wire Wire Line
	6800 5100 7050 5100
Wire Wire Line
	7050 5000 6800 5000
Wire Wire Line
	6800 4800 7050 4800
Wire Wire Line
	3450 3450 3450 3150
Wire Wire Line
	3550 3450 3550 3150
Wire Wire Line
	3450 3950 3450 4250
Wire Wire Line
	2600 1450 2800 1450
$Comp
L Device:D_Schottky D6
U 1 1
P 4000 3150
F 0 "D6" H 3950 3250 50  0000 L CNN
F 1 "D_Schottky" H 3850 3300 50  0000 L CNN
F 2 "Diode_SMD:D_SMA" H 4000 3150 50  0001 C CNN
F 3 "~" H 4000 3150 50  0001 C CNN
	1    4000 3150
	1    0    0    -1  
$EndComp
$Comp
L power:VBUS #PWR0118
U 1 1
P 2800 1450
F 0 "#PWR0118" H 2800 1300 50  0001 C CNN
F 1 "VBUS" H 2815 1623 50  0000 C CNN
F 2 "" H 2800 1450 50  0001 C CNN
F 3 "" H 2800 1450 50  0001 C CNN
	1    2800 1450
	1    0    0    -1  
$EndComp
$Comp
L power:VBUS #PWR0120
U 1 1
P 10700 3500
F 0 "#PWR0120" H 10700 3350 50  0001 C CNN
F 1 "VBUS" V 10700 3700 50  0000 C CNN
F 2 "" H 10700 3500 50  0001 C CNN
F 3 "" H 10700 3500 50  0001 C CNN
	1    10700 3500
	-1   0    0    1   
$EndComp
$Comp
L power:VBUS #PWR0122
U 1 1
P 10700 4350
F 0 "#PWR0122" H 10700 4200 50  0001 C CNN
F 1 "VBUS" V 10700 4550 50  0000 C CNN
F 2 "" H 10700 4350 50  0001 C CNN
F 3 "" H 10700 4350 50  0001 C CNN
	1    10700 4350
	-1   0    0    1   
$EndComp
$Comp
L power:VBUS #PWR0124
U 1 1
P 10750 5150
F 0 "#PWR0124" H 10750 5000 50  0001 C CNN
F 1 "VBUS" V 10750 5350 50  0000 C CNN
F 2 "" H 10750 5150 50  0001 C CNN
F 3 "" H 10750 5150 50  0001 C CNN
	1    10750 5150
	-1   0    0    1   
$EndComp
$Comp
L power:VBUS #PWR0145
U 1 1
P 10750 6000
F 0 "#PWR0145" H 10750 5850 50  0001 C CNN
F 1 "VBUS" V 10750 6200 50  0000 C CNN
F 2 "" H 10750 6000 50  0001 C CNN
F 3 "" H 10750 6000 50  0001 C CNN
	1    10750 6000
	-1   0    0    1   
$EndComp
$Comp
L power:VBUS #PWR0147
U 1 1
P 4450 3150
F 0 "#PWR0147" H 4450 3000 50  0001 C CNN
F 1 "VBUS" H 4465 3323 50  0000 C CNN
F 2 "" H 4450 3150 50  0001 C CNN
F 3 "" H 4450 3150 50  0001 C CNN
	1    4450 3150
	1    0    0    -1  
$EndComp
Wire Wire Line
	3850 3150 3850 3450
Wire Wire Line
	3850 3150 3750 3150
Wire Wire Line
	3750 3150 3750 3450
Connection ~ 3850 3150
Wire Wire Line
	3750 3150 3650 3150
Wire Wire Line
	3650 3150 3650 3450
Connection ~ 3750 3150
Wire Wire Line
	4150 3150 4450 3150
$EndSCHEMATC
